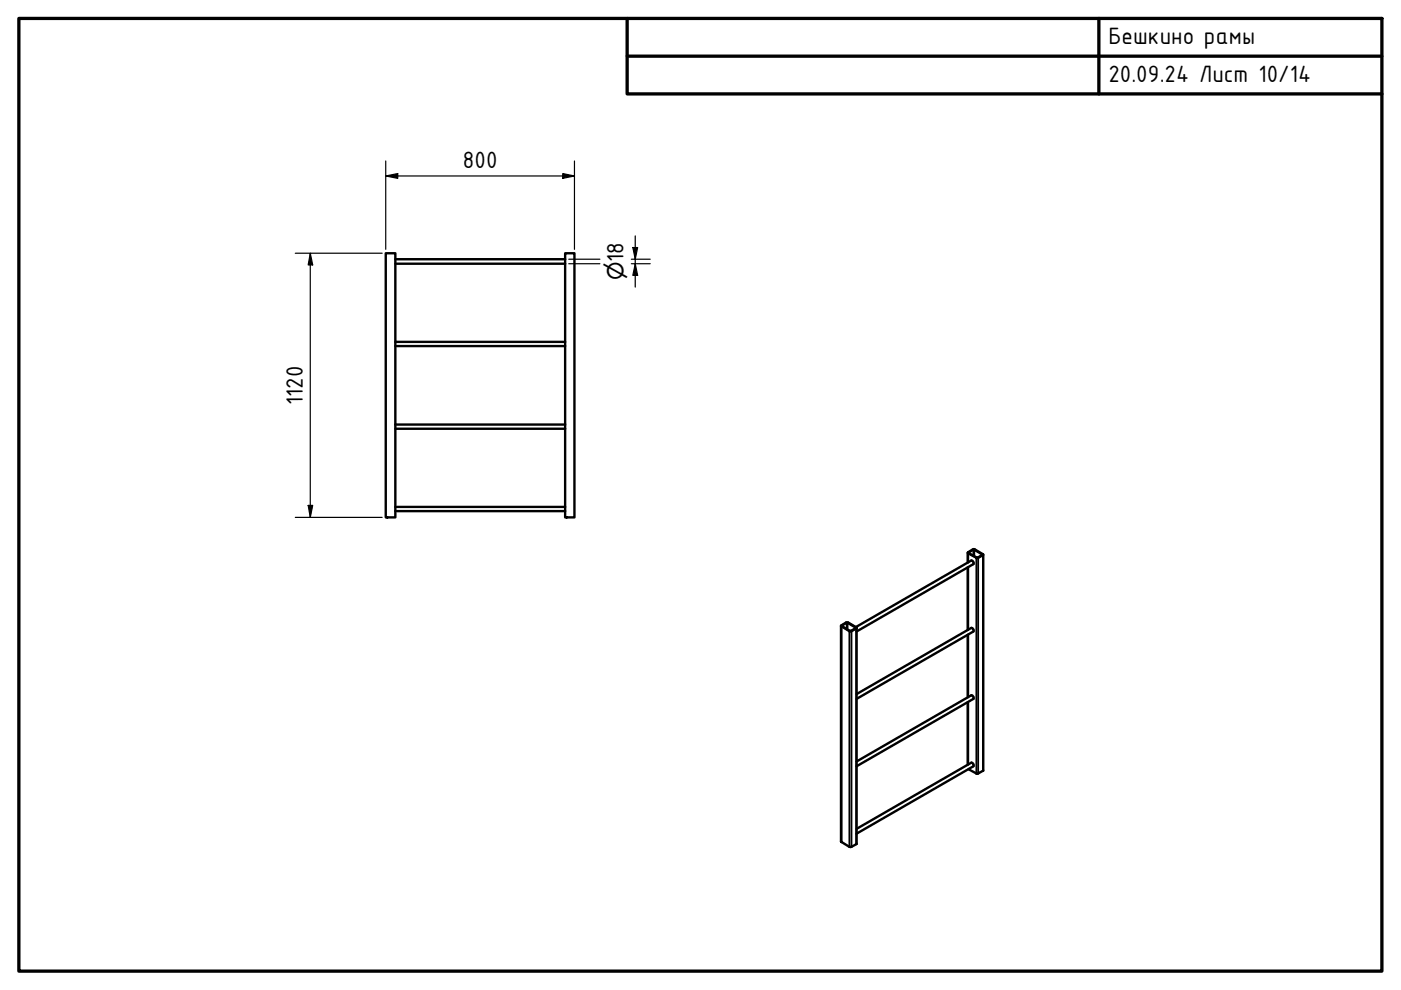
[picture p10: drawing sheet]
<svg xmlns="http://www.w3.org/2000/svg" width="297mm" height="210mm" viewBox="0 0 297 210" stroke-linecap="round" stroke-linejoin="round" font-family="sans-serif">
<!-- layer: Visible (ISO) -->
<g fill="none" stroke="#000" stroke-width=".51">
<path d="M81.8 53.7h2v56h-2zM83.8 55.9h36M83.8 55h36M119.8 53.7h2v56h-2zM83.8 73.4h36M83.8 72.5h36M83.8 90.9h36M83.8 90h36M83.8 108.4h36M83.8 107.5h36M205.2 117.2v2.1M205.2 117.1l1.4-.7 1.9 1.2-1.2 .7h-.3l-1.8-1z"/>
<path d="M205.4 117.1l1.2-.5 1.7 1-1.2 .7-1.7-1zM208.5 117.6v45.8l-1.2 .7h-.3l-1.6-1M178.3 132.7v45.8l2 1.1 1.3-.7v-45.8M178.4 132.6l1-.6h.4l1.7 1 .1 .2-1.3 .7-1.9-1.1zM178.5 132.6l1.2-.5 1.8 1-1.3 .7zM181.5 132.9l24.4-14.1 .5 .4v.4l-24.8 14.3M205.2 120.3v13.3M205.2 134.6v13.3M181.6 147.2l24.3-14.1 .5 .4v.4l-24.8 14.3M205.2 148.9v13.3M181.6 161.5l24.3-14.1 .5 .4v.4l-24.8 14.3M181.6 175.7l24.3-14 .5 .4v.4l-24.8 14.3"/>
</g>
<!-- layer: Visible Narrow (ISO) -->
<g fill="none" stroke="#000" stroke-width=".38">
<path d="M205.3 117.3v1.9M205.4 117.1v.2M206.4 116.6v1.2M206.6 116.6v1.4M207 118.3v45.7M207.4 118.3v45.7M208.3 117.6h.1M208.4 117.7v45.7M178.4 132.8v45.7M178.5 132.6v.2M179.5 132.1v1.2M179.7 132.1v1.3"/>
<path d="M180.1 133.8v45.7M180.5 133.8v45.7M181.4 133.1v.1M181.5 133.3v45.7M205.3 120.2v13.3M205.3 134.5v13.3M205.3 148.8v13.3"/>
</g>
<!-- layer: Border (ISO) -->
<path d="M4 3.9h289v202h-289zM133 3.9v16h160M133 11.9h160M233 3.9v16" fill="none" stroke="#000" stroke-width=".7"/>
<!-- layer: Dimension (ISO) -->
<g fill="none" stroke="#000" stroke-width=".25">
<path d="M81.8 37.3l2.5-.5v1zM81.8 37.3h40M81.8 34.1v18.8M119.3 36.8l2.5 .5-2.5 .5zM121.8 34.1v18.8M62.6 53.7h18.4M65.8 53.7l.5 2.5h-1zM65.8 53.7v56M120.6 55.9h6.6M120.6 55h6.6M133.9 55.9h4M133.9 55h4"/>
<path d="M134.2 52.5h1l-.5 2.5zM134.7 55.9l.5 2.5h-1zM134.7 50v10.9M62.6 109.7h18.4M65.3 107.2h1l-.5 2.5z"/>
</g>
<path d="M81.8 37.3l2.5-.5v1zM119.3 36.8l2.5 .5-2.5 .5zM65.8 53.7l.5 2.5h-1zM134.2 52.5h1l-.5 2.5zM134.7 55.9l.5 2.5h-1zM65.3 107.2h1l-.5 2.5z" fill="#000"/>
<g font-size="5.4">
<text x="235" y="9.4">Бешкино рамы</text>
<text x="235" y="17.4">20.09.24 Лист 10/14</text>
<text x="98.1" y="35.7">800</text>
<text x="132.2" y="55.6" transform="rotate(-90 132.2 55.6)">18</text>
<text x="64.2" y="85.9" transform="rotate(-90 64.2 85.9)">1120</text>
</g>
<text font-size="4.6" x="132.2" y="59.5" transform="rotate(-90 132.2 59.5)">⌀</text>
</svg>
